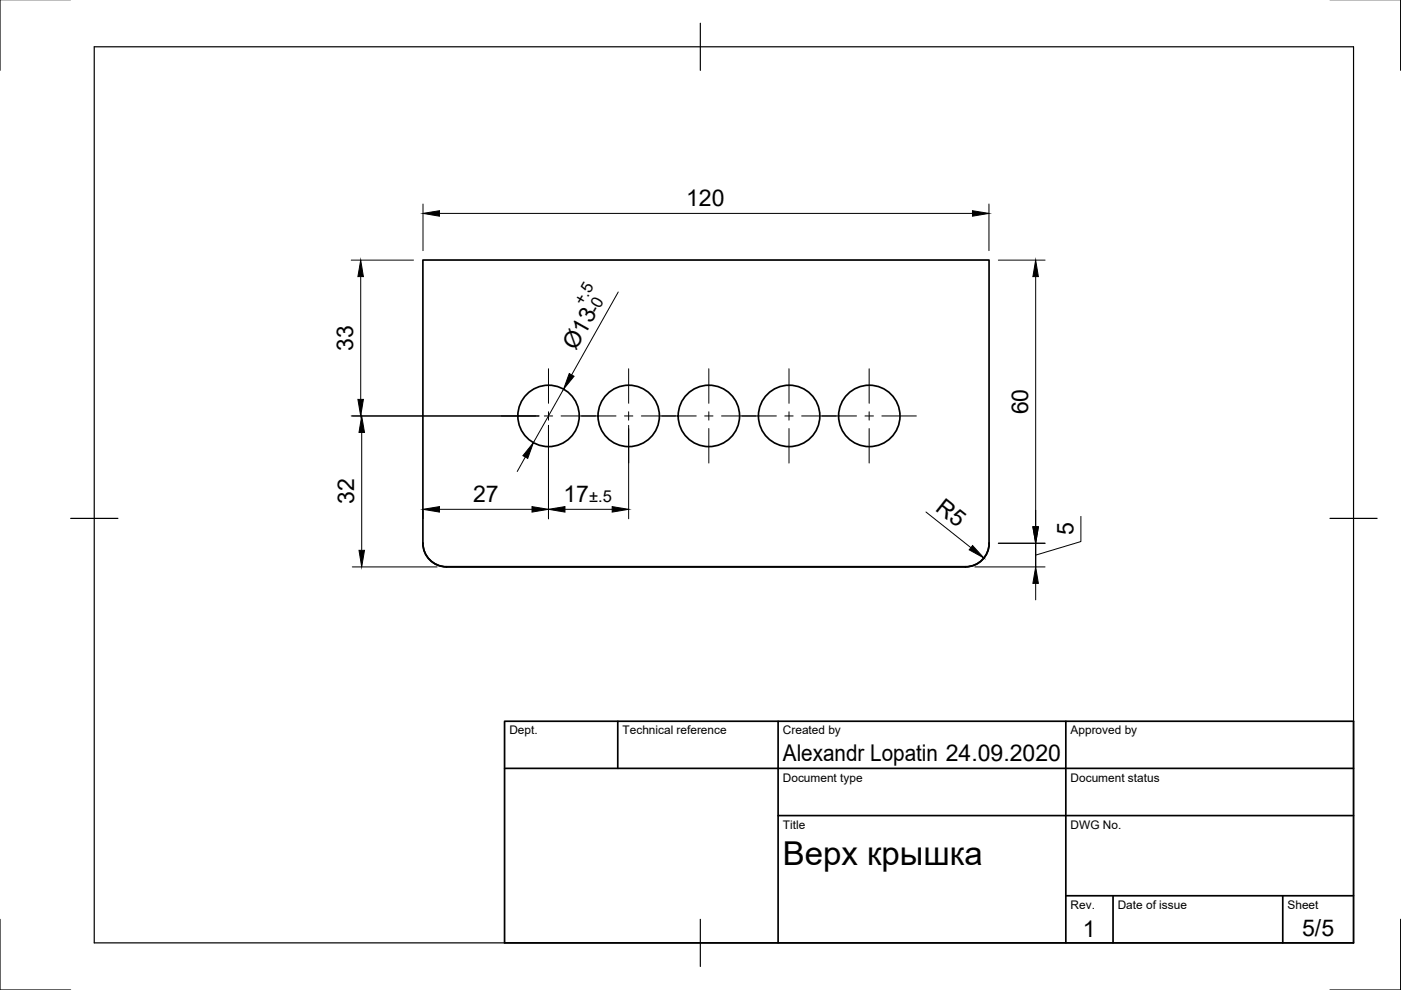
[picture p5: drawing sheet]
<svg xmlns="http://www.w3.org/2000/svg" width="297mm" height="210mm" viewBox="0 0 297 210" stroke-linecap="round" stroke-linejoin="round" font-family="sans-serif">
<!-- layer: Visible -->
<g fill="none" stroke="#000" stroke-width=".36">
<path d="M89.7 115.2a5 5 0 0 0 5 5h110a5 5 0 0 0 5-5M89.7 115.2v-60.1h120v60.1M89.7 115.2h.1M209.7 115.2h.1"/>
<circle cx="116.3" cy="88.2" r="6.5"/>
<circle cx="133.3" cy="88.2" r="6.5"/>
<circle cx="150.3" cy="88.2" r="6.5"/>
<circle cx="167.3" cy="88.2" r="6.5"/>
<circle cx="184.3" cy="88.2" r="6.5"/>
</g>
<!-- layer: Border -->
<path d="M0 -.1v15M297 -.1v15M20 9.9h267v190h-267zM148.5 4.9v10M15 109.9h10M282 109.9h10M0 194.9v15h15M148.5 194.9v10M297 194.9v15h-15" fill="none" stroke="#000" stroke-width=".25"/>
<!-- layer: TitleBlock -->
<path d="M107 152.9h180v47h-180zM131 152.9v10M165 152.9v47M226 152.9v47M107 162.9h180M165 172.9h122M226 189.9h61M236 189.9v10M272 189.9v10" fill="none" stroke="#000" stroke-width=".36"/>
<!-- layer: Dimensions -->
<g fill="none" stroke="#000" stroke-width=".21">
<path d="M74.5 55.2h13.2M76.5 58.6v26.1M89.7 43.3v9.8M93.2 45.2h113M209.7 43.3v9.8M211.7 55.2h9.9M219.6 58.6v53.1M131.1 61.9l-9.9 17.6M74.5 88.2h39.8M76.7 91.7v25M111.4 96.9l-1.7 3.1M116.3 90.2v19.8"/>
<path d="M119.5 82.5l-6.4 11.3M133.3 90.2v19.8M89.7 108.2v1.8M93.2 108h19.6M119.8 108h10M196.3 108.6l9.5 7.5M211.7 115.2h9.9M219.6 115.2v5v-5M229.2 109.5v5.3l-9.6 2.9M74.7 120.2h18M206.7 120.2h14.9M219.6 123.7v3.5"/>
</g>
<g fill="#000" stroke="#000" stroke-width=".21">
<path d="M76.5 55.2l.5 3.4h-1.1zM89.7 45.2l3.5-.5v1.1zM206.2 44.7l3.5 .5-3.5 .6zM219.6 55.2l.6 3.4h-1.2zM120.7 79.2l1 .6-2.2 2.7zM75.9 84.7h1.1l-.5 3.5zM76.7 88.2l.6 3.5h-1.2zM113.1 93.8l-1.2 3.4-1-.6zM76.1 116.7h1.2l-.6 3.5zM89.7 108l3.5-.6v1.2zM112.8 107.4l3.5 .6-3.5 .6zM116.3 108l3.5-.6v1.2z"/>
<path d="M129.8 107.4l3.5 .6-3.5 .6zM206.2 115.7l2.4 2.6-3.1-1.7zM219 111.7h1.2l-.6 3.5zM219.6 120.2l.6 3.5h-1.2z"/>
</g>
<!-- layer: Center Lines -->
<g fill="none" stroke="#000" stroke-width=".21">
<path d="M116.3 78.2v7.3M133.3 78.2v7.3M150.3 78.2v7.3M167.3 78.2v7.3M184.3 78.2v7.3M106.3 88.2h7.3M115.4 88.2h1.8M116.3 87.3v1.8M116.3 90.9v7.3M119 88.2h11.6M132.4 88.2h1.8M133.3 87.3v1.8"/>
<path d="M133.3 90.9v7.3M136 88.2h11.6M149.4 88.2h1.8M150.3 87.3v1.8M150.3 90.9v7.3M153 88.2h11.6M166.4 88.2h1.8M167.3 87.3v1.8M167.3 90.9v7.3M170 88.2h11.6M183.4 88.2h1.8M184.3 87.3v1.8"/>
<path d="M184.3 90.9v7.3M187 88.2h7.3"/>
</g>
<text font-size="7" x="166" y="183.4">Верх крышка</text>
<g font-size="4.9">
<text x="145.5" y="43.7">120</text>
<text x="74.9" y="74.4" transform="rotate(-90 74.9 74.4)">33</text>
<text x="122.1" y="74.5" transform="rotate(-61 122.1 74.5)">Ø13</text>
<text x="218" y="87.9" transform="rotate(-90 218 87.9)">60</text>
<text x="75.1" y="106.9" transform="rotate(-90 75.1 106.9)">32</text>
<text x="100.3" y="106.5">27</text>
<text x="119.5" y="106.4">17</text>
<text x="198.2" y="108" transform="rotate(38 198.2 108)">R5</text>
<text x="227.6" y="113.5" transform="rotate(-90 227.6 113.5)">5</text>
<text x="166" y="161.4">Alexandr Lopatin 24.09.2020</text>
<text x="229.6" y="198.6">1</text>
<text x="276.1" y="198.6">5/5</text>
</g>
<g font-size="3.5">
<text x="123.6" y="65" transform="rotate(-61 123.6 65)">+.5</text>
<text x="126.6" y="66.5" transform="rotate(-61 126.6 66.5)">-0</text>
<text x="124.9" y="106.4">±.5</text>
</g>
<g font-size="2.5">
<text x="108" y="155.7">Dept.</text>
<text x="132" y="155.7">Technical reference</text>
<text x="166" y="155.7">Created by</text>
<text x="227" y="155.7">Approved by</text>
<text x="166" y="165.7">Document type</text>
<text x="227" y="165.7">Document status</text>
<text x="166" y="175.7">Title</text>
<text x="227" y="175.7">DWG No.</text>
<text x="227" y="192.7">Rev.</text>
<text x="237" y="192.7">Date of issue</text>
<text x="273" y="192.7">Sheet</text>
</g>
</svg>
